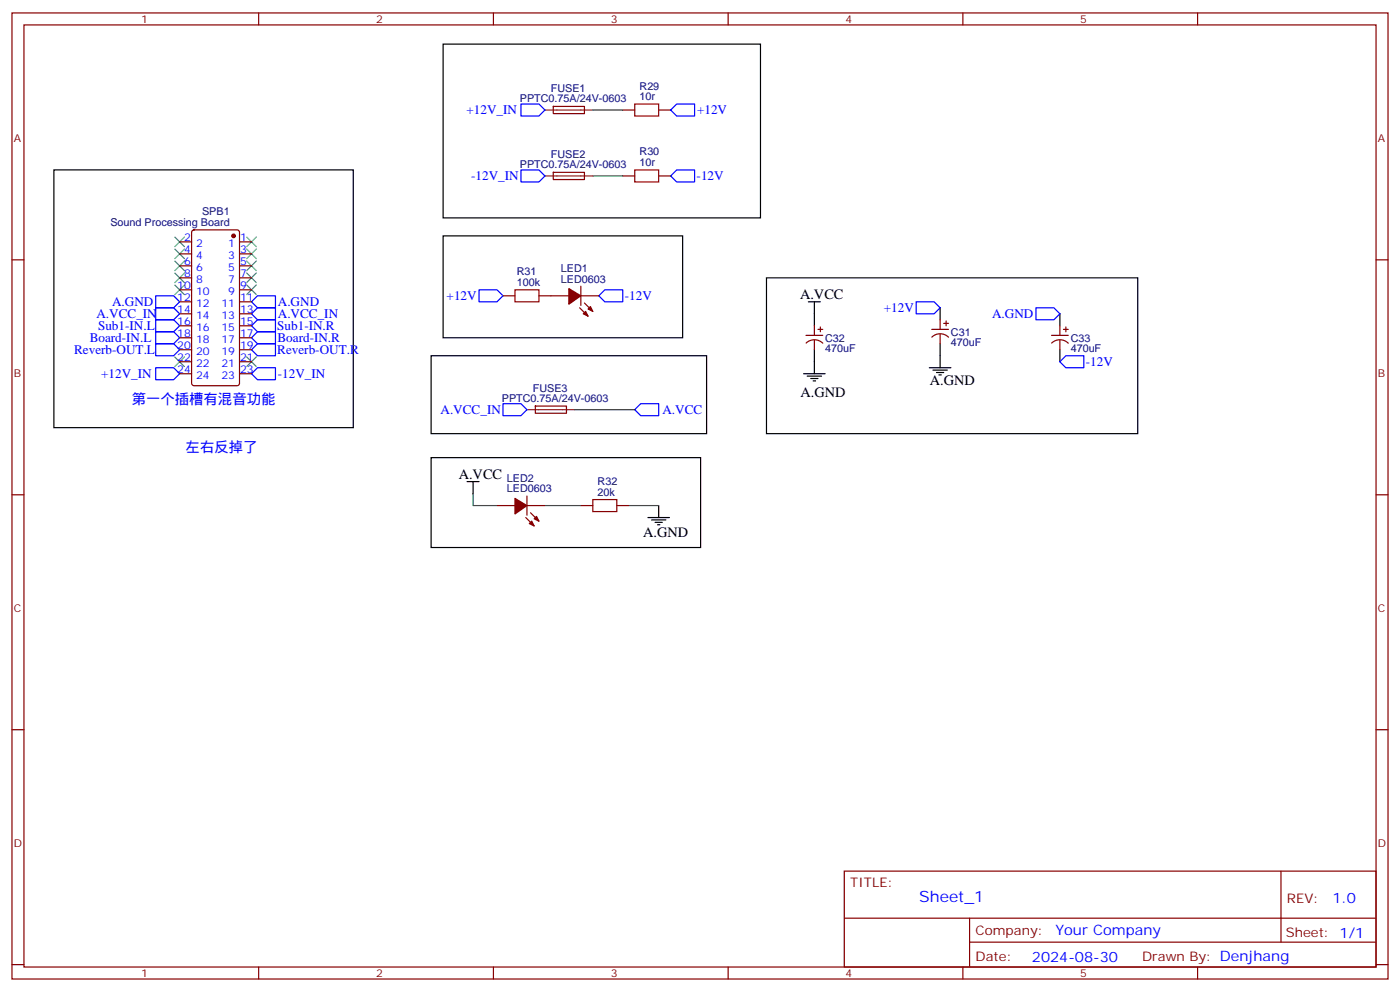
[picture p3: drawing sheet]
<svg xmlns="http://www.w3.org/2000/svg" width="412mm" height="292mm" viewBox="0 0 412 292" stroke-linecap="round" stroke-linejoin="round" font-family="sans-serif">
<g fill="none" stroke="#870000" stroke-width=".35">
<path d="M3.5 3.8h405.4v284.3h-405.4zM7.1 7.3h398.2v277.3h-398.2zM76.2 3.8v3.5M145.3 3.8v3.5M214.5 3.8v3.5M283.6 3.8v3.5M352.8 3.8v3.5M163 31.3h9.1l.1 2.1h-9.2zM183.4 32.4h3.6M194 32.4h3.6M163 50.7h9.1l.1 2.1h-9.2zM183.4 51.8h3.6"/>
<path d="M194 51.8h3.6M3.5 76.5h3.6M52.9 71.2h3.5M52.9 74.7h3.5M52.9 78.2h3.5M56.7 67.9l.4-.2h12.7l.7 .4 .1 44.7-.5 .7h-13l-.6-.4-.1-44.7zM70.6 71.2h3.5M70.6 74.7h3.5M70.6 78.2h3.5M405.3 76.5h3.6M52.9 81.8h3.5M52.9 99.4h3.5"/>
<path d="M52.9 85.3h3.5M52.9 95.9h3.5M52.9 88.8h3.5M52.9 92.4h3.5M70.6 81.8h3.5M70.6 99.4h3.5M70.6 85.3h3.5M70.6 95.9h3.5M70.6 88.8h3.5M70.6 92.4h3.5M148.2 87.1h3.5M158.7 87.1h8.9"/>
<path d="M170.7 90.6l2.5 2.5M171.1 87.1h5.3M171.1 84.2v5.7M172.2 89.2l2.4 2.5M237.4 98.7h5M239.9 95.9v2.8M240.9 96.9h1.5M241.7 96.2v1.4M274.5 96.9h4.9M274.5 99.2a3.5 3.5 0 0 1 4.9 0M276.9 94.1v2.8M276.9 98.4v2.8"/>
<path d="M278 95.2h1.4M278.7 94.5v1.4M309.7 98.7h5M312.2 95.9v2.8M313.3 96.9h1.4M314 96.2v1.4M52.9 110h3.5M52.9 106.5h3.5M52.9 102.9h3.5M70.6 110h3.5M70.6 106.5h3.5M70.6 102.9h3.5"/>
<path d="M157.7 119.5h9.1l.1 2.1h-9.2zM237.5 101a3.5 3.5 0 0 1 4.9 0M239.9 100.1v2.8M309.8 101a3.5 3.5 0 0 1 4.9 0M312.2 100.1v2.8M3.5 145.6h3.6M146.4 148.8h5.3M154.9 152.3l2.4 2.5M155.2 148.8h5.3M155.2 146v5.6M156.3 150.9l2.4 2.5M171.1 148.8h3.5"/>
<path d="M181.7 148.8h3.5M405.3 145.6h3.6M3.5 214.8h3.6M405.3 214.8h3.6M248.7 256.4h156.6v28.2h-156.6zM377.3 256.4v20.9M248.7 270.2h156.5M285.6 277.3h119.6M285.6 270.2v14.2M3.5 283.9h3.6M76.2 284.6v3.5M145.3 284.6v3.5"/>
<path d="M214.5 284.6v3.5M283.6 284.6v3.5M352.8 284.6v3.5M405.3 283.9h3.6"/>
</g>
<path d="M174.6 32.4h8.8M174.6 51.8h8.8M169.3 120.6h17.7M139.3 145.3v3.5h7.1M160.5 148.8h10.6M185.2 148.8h8.8" fill="none" stroke="#008700" stroke-width=".35"/>
<g fill="none" stroke="#000" stroke-width=".35">
<path d="M130.5 13h93.5v51.1h-93.5zM15.9 50h88.2v75.9h-88.2zM130.5 69.4h70.6v30h-70.6zM225.8 81.8h109.3v45.8h-109.3zM238.1 88.8h3.6M239.9 88.8v7.1M276.9 90.6v3.5M312.2 92.4v3.5M127 104.7h81.1v22.9h-81.1zM236.7 110h6.4M237.8 110.7h4.2M238.8 111.4h2.1"/>
<path d="M239.5 112.1h.7M239.9 102.9v7.1M273.8 108.2h6.3M274.8 108.9h4.2M275.9 109.6h2.1M276.6 110.3h.7M276.9 101.2v7M312.2 102.9v3.6M127 134.7h79.4v26.4h-79.4zM137.6 141.7h3.5M139.3 141.7v3.6M190.9 152.3h6.3"/>
<path d="M191.9 153h4.2M193 153.7h2.1M193.7 154.4h.7M194 148.8v3.5"/>
</g>
<path d="M187 30.6h7v3.5h-7zM187 50h7v3.6h-7zM151.7 85.3h7v3.5h-7zM174.6 147h7.1v3.6h-7.1z" fill="none" stroke="#a10000" stroke-width=".35"/>
<g fill="#870000" stroke="#870000" stroke-width=".35">
<path d="M151.7 146.7l3.5 2.1-3.5 2.5z"/>
<path d="M155.9 154.1l.7-.7 .7 1.4z"/>
<path d="M157.3 152.7l.7-.7 .7 1.4z"/>
<path d="M167.6 84.9l3.5 2.2-3.5 2.4z"/>
<path d="M171.8 92.4l.7-.7 .7 1.4z"/>
<path d="M173.9 90.2l.7 1.5-1.4-.8z"/>
<circle cx="68.8" cy="69.4" r=".53"/>
</g>
<g fill="none" stroke="#3c3" stroke-width=".35">
<path d="M51.5 76.8l2.8 2.9M51.5 69.8l2.8 2.8M51.5 73.3l2.8 2.8M54.3 76.8l-2.8 2.9M54.3 69.8l-2.8 2.8M54.3 73.3l-2.8 2.8M72.7 76.8l2.8 2.9M72.7 73.3l2.8 2.8M72.7 69.8l2.8 2.8M75.5 76.8l-2.8 2.9M75.5 73.3l-2.8 2.8M75.5 69.8l-2.8 2.8"/>
<path d="M51.5 80.4l2.8 2.8M51.5 83.9l2.8 2.8M54.3 80.4l-2.8 2.8M54.3 83.9l-2.8 2.8M72.7 80.4l2.8 2.8M72.7 83.9l2.8 2.8M75.5 80.4l-2.8 2.8M75.5 83.9l-2.8 2.8M51.5 105.1l2.8 2.8M54.3 105.1l-2.8 2.8M72.7 105.1l2.8 2.8M75.5 105.1l-2.8 2.8"/>
</g>
<g fill="none" stroke="#00f" stroke-width=".35">
<path d="M153.5 30.6h5.2l1.8 1.8-1.8 1.7h-5.2zM199.3 30.6h5.3v3.5h-5.3l-1.7-1.7zM153.5 50h5.2l1.8 1.8-1.8 1.8h-5.2zM199.3 50h5.3v3.6h-5.3l-1.7-1.8zM45.9 87.1h5.3l1.7 1.7-1.7 1.8h-5.3zM45.9 90.6h5.3l1.7 1.8-1.7 1.7h-5.3zM45.9 94.1h5.3l1.7 1.8-1.7 1.7h-5.3zM45.9 97.6h5.3l1.7 1.8-1.7 1.8h-5.3zM74.1 92.4l1.7-1.8h5.3v3.5h-5.3zM74.1 95.9l1.7-1.8h5.3v3.5h-5.3zM74.1 99.4l1.7-1.8h5.3v3.6h-5.3zM75.8 87.1h5.3v3.5h-5.3l-1.7-1.8z"/>
<path d="M141.1 85.3h5.3l1.8 1.8-1.8 1.7h-5.3zM178.2 85.3h5.2v3.5h-5.2l-1.8-1.7zM269.9 88.8h5.3l1.7 1.8-1.7 1.8h-5.3zM305.2 90.6h5.2l1.8 1.8-1.8 1.7h-5.2zM45.9 108.2h5.3l1.7 1.8-1.7 1.8h-5.3zM45.9 101.2h5.3l1.7 1.7-1.7 1.8h-5.3zM75.8 108.2h5.3v3.6h-5.3l-1.7-1.8zM75.8 101.2h5.3v3.5h-5.3l-1.7-1.8zM148.2 118.8h5.3l1.7 1.8-1.7 1.7h-5.3zM188.7 118.8h5.3v3.5h-5.3l-1.7-1.7zM314 104.7h5.3v3.5h-5.3l-1.8-1.7z"/>
</g>
<path d="M160.5 32.4h14.1M160.5 51.8h14.1M155.2 120.6h14.1" fill="none" stroke="#8c2424" stroke-width=".35"/>
<text font-size="4.6" fill="#00f" x="270.8" y="265.4">Sheet_1</text>
<g font-size="4.2">
<text x="235.7" y="88.1">A.VCC</text>
<text x="273.9" y="113.2">A.GND</text>
<text x="235.8" y="116.7">A.GND</text>
<text x="135.1" y="141">A.VCC</text>
<text x="189.4" y="158">A.GND</text>
</g>
<g font-size="4.2" fill="#00f">
<text x="38.8" y="118.8">第一个插槽有混音功能</text>
<text x="54.7" y="132.9">左右反掉了</text>
<text x="392.5" y="265.7">1.0</text>
<text x="310.9" y="275.2">Your Company</text>
<text x="304" y="283">2024-08-30</text>
</g>
<g font-size="3.9" fill="#00f">
<text x="137.4" y="33.6">+12V_IN</text>
<text x="205.3" y="33.6">+12V</text>
<text x="138.8" y="53">-12V_IN</text>
<text x="205.2" y="53.1">-12V</text>
<text x="131.6" y="88.3">+12V</text>
<text x="184" y="88.3">-12V</text>
<text x="28.4" y="93.6">A.VCC_IN</text>
<text x="33" y="90.1">A.GND</text>
<text x="81.8" y="90.1">A.GND</text>
<text x="81.8" y="93.6">A.VCC_IN</text>
<text x="260.3" y="91.9">+12V</text>
<text x="292.2" y="93.7">A.GND</text>
<text x="26.4" y="100.7">Board-IN.L</text>
<text x="28.9" y="97.2">Sub1-IN.L</text>
<text x="81.7" y="97.2">Sub1-IN.R</text>
<text x="81.7" y="100.8">Board-IN.R</text>
<text x="21.9" y="104.2">Reverb-OUT.L</text>
<text x="81.7" y="104.2">Reverb-OUT.R</text>
<text x="319.9" y="107.7">-12V</text>
<text x="29.8" y="111.3">+12V_IN</text>
<text x="81.8" y="111.3">-12V_IN</text>
<text x="129.8" y="121.8">A.VCC_IN</text>
<text x="195.1" y="121.9">A.VCC</text>
</g>
<g font-size="3.9" fill="#800">
<text x="250.5" y="261">TITLE:</text>
<text x="379.1" y="265.7">REV:</text>
<text x="287.4" y="275.2">Company:</text>
<text x="378.7" y="275.8">Sheet: 1/1</text>
<text x="287.4" y="282.9">Date:</text>
<text x="336.4" y="282.9">Drawn By: Denjhang</text>
</g>
<g font-size="3.2" fill="#800">
<text x="41.6" y="6.8">1</text>
<text x="110.8" y="6.8">2</text>
<text x="179.9" y="6.8">3</text>
<text x="249.1" y="6.8">4</text>
<text x="318.2" y="6.8">5</text>
<text x="4.1" y="41.9">A</text>
<text x="405.9" y="41.9">A</text>
<text x="4.1" y="111.1">B</text>
<text x="405.9" y="111.1">B</text>
<text x="4.1" y="180.2">C</text>
<text x="405.9" y="180.2">C</text>
<text x="4.1" y="249.3">D</text>
<text x="405.9" y="249.3">D</text>
<text x="41.6" y="287.6">1</text>
<text x="110.8" y="287.6">2</text>
<text x="179.9" y="287.6">3</text>
<text x="249.1" y="287.6">4</text>
<text x="318.2" y="287.6">5</text>
</g>
<g font-size="3.2" fill="#000080">
<text x="162.3" y="27.1">FUSE1</text>
<text x="188.4" y="29.6">10r</text>
<text x="188.4" y="26.4">R29</text>
<text x="153.1" y="30">PPTC0.75A/24V-0603</text>
<text x="162.3" y="46.5">FUSE2</text>
<text x="188.4" y="45.8">R30</text>
<text x="153.1" y="49.4">PPTC0.75A/24V-0603</text>
<text x="188.4" y="49">10r</text>
<text x="59.5" y="63.2">SPB1</text>
<text x="32.5" y="66.4">Sound Processing Board</text>
<text x="152.2" y="81">R31</text>
<text x="165.2" y="83.2">LED0603</text>
<text x="165.2" y="80">LED1</text>
<text x="152.2" y="84.2">100k</text>
<text x="243.1" y="100.5">C32</text>
<text x="280.1" y="102">470uF</text>
<text x="280.1" y="98.8">C31</text>
<text x="315.4" y="100.5">C33</text>
<text x="243.1" y="103.7">470uF</text>
<text x="315.4" y="103.7">470uF</text>
<text x="147.8" y="118.2">PPTC0.75A/24V-0603</text>
<text x="157" y="115.3">FUSE3</text>
<text x="149.3" y="141.8">LED2</text>
<text x="176.1" y="142.8">R32</text>
<text x="149.3" y="144.9">LED0603</text>
<text x="176" y="146">20k</text>
</g>
<g font-size="3.2" fill="#00f">
<text x="54.3" y="70.8">2</text>
<text x="70.7" y="70.8">1</text>
<text x="54.3" y="77.9">6</text>
<text x="54.3" y="74.4">4</text>
<text x="57.7" y="76.1">4</text>
<text x="57.7" y="72.6">2</text>
<text x="67.2" y="72.6">1</text>
<text x="67.2" y="76.1">3</text>
<text x="70.7" y="74.4">3</text>
<text x="70.7" y="77.9">5</text>
<text x="54.3" y="81.4">8</text>
<text x="57.7" y="83.2">8</text>
<text x="57.7" y="79.7">6</text>
<text x="67.2" y="79.7">5</text>
<text x="67.2" y="83.2">7</text>
<text x="70.7" y="81.4">7</text>
<text x="52.2" y="88.5">12</text>
<text x="52.2" y="84.9">10</text>
<text x="57.7" y="86.7">10</text>
<text x="67.2" y="86.7">9</text>
<text x="70.7" y="84.9">9</text>
<text x="70.7" y="88.5">11</text>
<text x="52.2" y="95.5">16</text>
<text x="52.2" y="92">14</text>
<text x="57.7" y="93.8">14</text>
<text x="57.7" y="90.2">12</text>
<text x="65.2" y="90.2">11</text>
<text x="65.2" y="93.8">13</text>
<text x="70.7" y="92">13</text>
<text x="70.7" y="95.5">15</text>
<text x="52.2" y="99.1">18</text>
<text x="57.7" y="100.8">18</text>
<text x="57.7" y="97.3">16</text>
<text x="65.2" y="97.3">15</text>
<text x="65.2" y="100.8">17</text>
<text x="70.7" y="99.1">17</text>
<text x="52.2" y="106.1">22</text>
<text x="52.2" y="102.6">20</text>
<text x="57.7" y="107.9">22</text>
<text x="57.7" y="104.4">20</text>
<text x="65.2" y="104.4">19</text>
<text x="65.2" y="107.9">21</text>
<text x="70.7" y="102.6">19</text>
<text x="70.7" y="106.1">21</text>
<text x="52.2" y="109.6">24</text>
<text x="57.7" y="111.4">24</text>
<text x="65.2" y="111.4">23</text>
<text x="70.7" y="109.6">23</text>
</g>
</svg>
